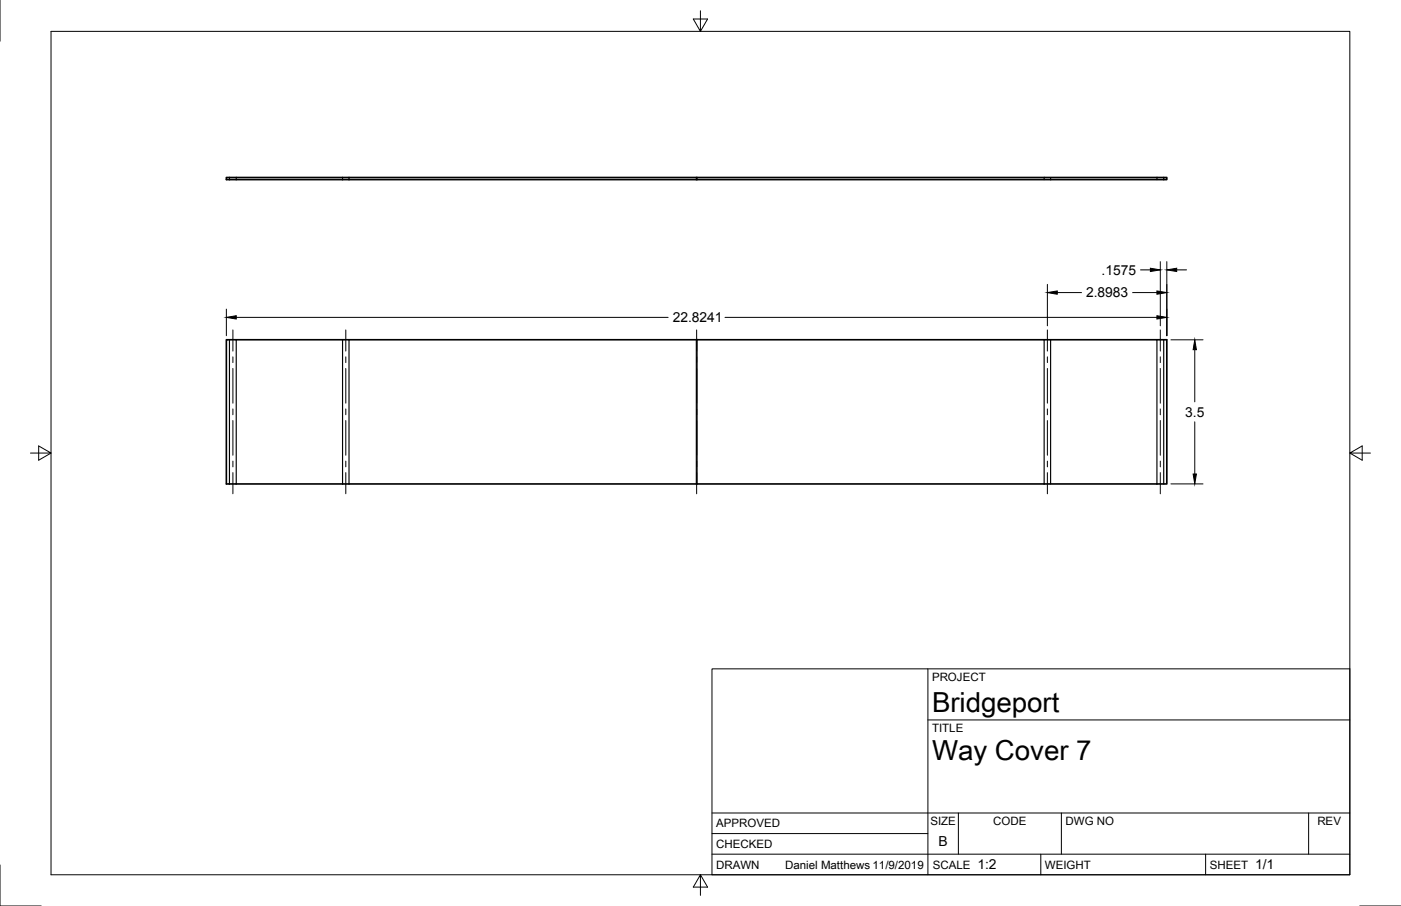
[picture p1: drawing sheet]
<svg xmlns="http://www.w3.org/2000/svg" width="432mm" height="279mm" viewBox="0 0 432 279" stroke-linecap="round" stroke-linejoin="round" font-family="sans-serif">
<!-- layer: Visible -->
<path d="M69.8 54.7h289.8v.7h-289.8zM69.8 104.8h289.8v44.4h-289.8z" fill="none" stroke="#000" stroke-width=".51"/>
<!-- layer: Visible Narrow -->
<g fill="none" stroke="#000" stroke-width=".36">
<path d="M70.7 54.7v.7M72.8 54.7v.7M105.6 54.7v.7M107.6 54.7v.7M214.6 54.7v.7M214.8 54.7v.7M321.8 54.7v.7M323.8 54.7v.7M356.6 54.7v.7M358.7 54.7v.7M70.7 104.8v44.4M72.8 104.8v44.4"/>
<path d="M105.6 104.8v44.4M107.6 104.8v44.4M214.6 104.8v44.4M214.8 104.8v44.4M321.8 104.8v44.4M323.8 104.8v44.4M356.6 104.8v44.4M358.7 104.8v44.4"/>
</g>
<!-- layer: Border -->
<path d="M0 0v12.7M15.7 9.7h400.3v260.1h-400.3zM215.9 3.3v6.4l-2.2-3.8h4.4l-2.2 3.8M9.4 139.7h6.3l-3.8-2.2v4.4l3.8-2.2M416 139.7l3.8 2.2v-4.4l-3.8 2.2h6.4M0 266.7v12.7h12.7M215.9 269.8l2.2 3.8h-4.4l2.2-3.8v6.3M419.1 279.4h12.7" fill="none" stroke="#000" stroke-width=".31"/>
<!-- layer: Titleblock -->
<path d="M219.4 206.3h196.6v63.5h-196.6zM286 206.3v63.5M286 222h130M219.4 257.1h66.6M219.4 250.7h196.6M295.4 250.7v12.7M327.1 250.7v12.7M403.3 250.7v12.7M219.4 263.4h196.6M320.8 263.4v6.4M371.6 263.4v6.4" fill="none" stroke="#000" stroke-width=".31"/>
<!-- layer: Center Lines -->
<g fill="none" stroke="#000" stroke-width=".31">
<path d="M71.8 101.7v6.6M71.8 110v1.8M71.8 113.6v10.7M106.6 101.7v6.6M106.6 110v1.8M106.6 113.6v10.7M214.7 101.7v6.6M214.7 110v1.8M214.7 113.6v10.7M322.8 101.7v6.6M322.8 110v1.8M322.8 113.6v10.7"/>
<path d="M357.6 101.7v6.6M357.6 110v1.8M357.6 113.6v10.7M71.8 126.1v1.8M71.8 129.7v10.7M106.6 126.1v1.8M106.6 129.7v10.7M214.7 126.1v1.8M214.7 129.7v10.7M322.8 126.1v1.8M322.8 129.7v10.7M357.6 126.1v1.8"/>
<path d="M357.6 129.7v10.7M71.8 142.2v1.8M71.8 145.8v6.5M106.6 142.2v1.8M106.6 145.8v6.5M214.7 142.2v1.8M214.7 145.8v6.5M322.8 142.2v1.8M322.8 145.8v6.5M357.6 142.2v1.8M357.6 145.8v6.5"/>
</g>
<!-- layer: Dimensions -->
<g fill="none" stroke="#000" stroke-width=".31">
<path d="M69.8 95.3v8.2M72.8 97.9h133.1M223.5 97.9h133.1M322.8 87.7v12.8M325.9 90.2h7.4M349.1 90.2h7.5M351.5 83.2h3.1M357.6 80.7v19.8M359.6 80.7v22.8M362.7 83.2h3M360.9 104.8h9.9M368.2 107.8v16.1"/>
<path d="M368.2 130.1v16.1M360.9 149.2h9.9"/>
</g>
<path d="M69.8 97.9l3-.5v1zM322.8 90.2l3.1-.5v1zM354.6 82.7l3 .5-3 .5zM356.6 97.4l3 .5-3 .5zM356.6 89.7l3 .5-3 .5zM359.6 83.2l3.1-.5v1zM368.2 104.8l.5 3h-1zM367.7 146.2h1l-.5 3z" fill="#000" stroke="#000" stroke-width=".31"/>
<g font-size="8.5">
<text x="287.3" y="219.5">Bridgeport</text>
<text x="287.3" y="234.5">Way Cover 7</text>
</g>
<g font-size="4.3">
<text x="339.5" y="84.7">.1575</text>
<text x="334.7" y="91.7">2.8983</text>
<text x="207.3" y="99.4">22.8241</text>
<text x="365.3" y="128.5">3.5</text>
<text x="289.3" y="261">B</text>
<text x="301.2" y="268.1">1:2</text>
<text x="386.8" y="268.1">1/1</text>
</g>
<g font-size="3.5">
<text x="287.3" y="210.1">PROJECT</text>
<text x="287.3" y="225.8">TITLE</text>
<text x="220.7" y="255.2">APPROVED</text>
<text x="286.7" y="254.5">SIZE</text>
<text x="306.1" y="254.5">CODE</text>
<text x="328.4" y="254.5">DWG NO</text>
<text x="406" y="254.5">REV</text>
<text x="220.7" y="261.5">CHECKED</text>
<text x="220.7" y="267.9">DRAWN</text>
<text x="242" y="267.9">Daniel Matthews 11/9/2019</text>
<text x="287.5" y="267.9">SCALE</text>
<text x="322.1" y="267.9">WEIGHT</text>
<text x="372.9" y="267.9">SHEET</text>
</g>
</svg>
